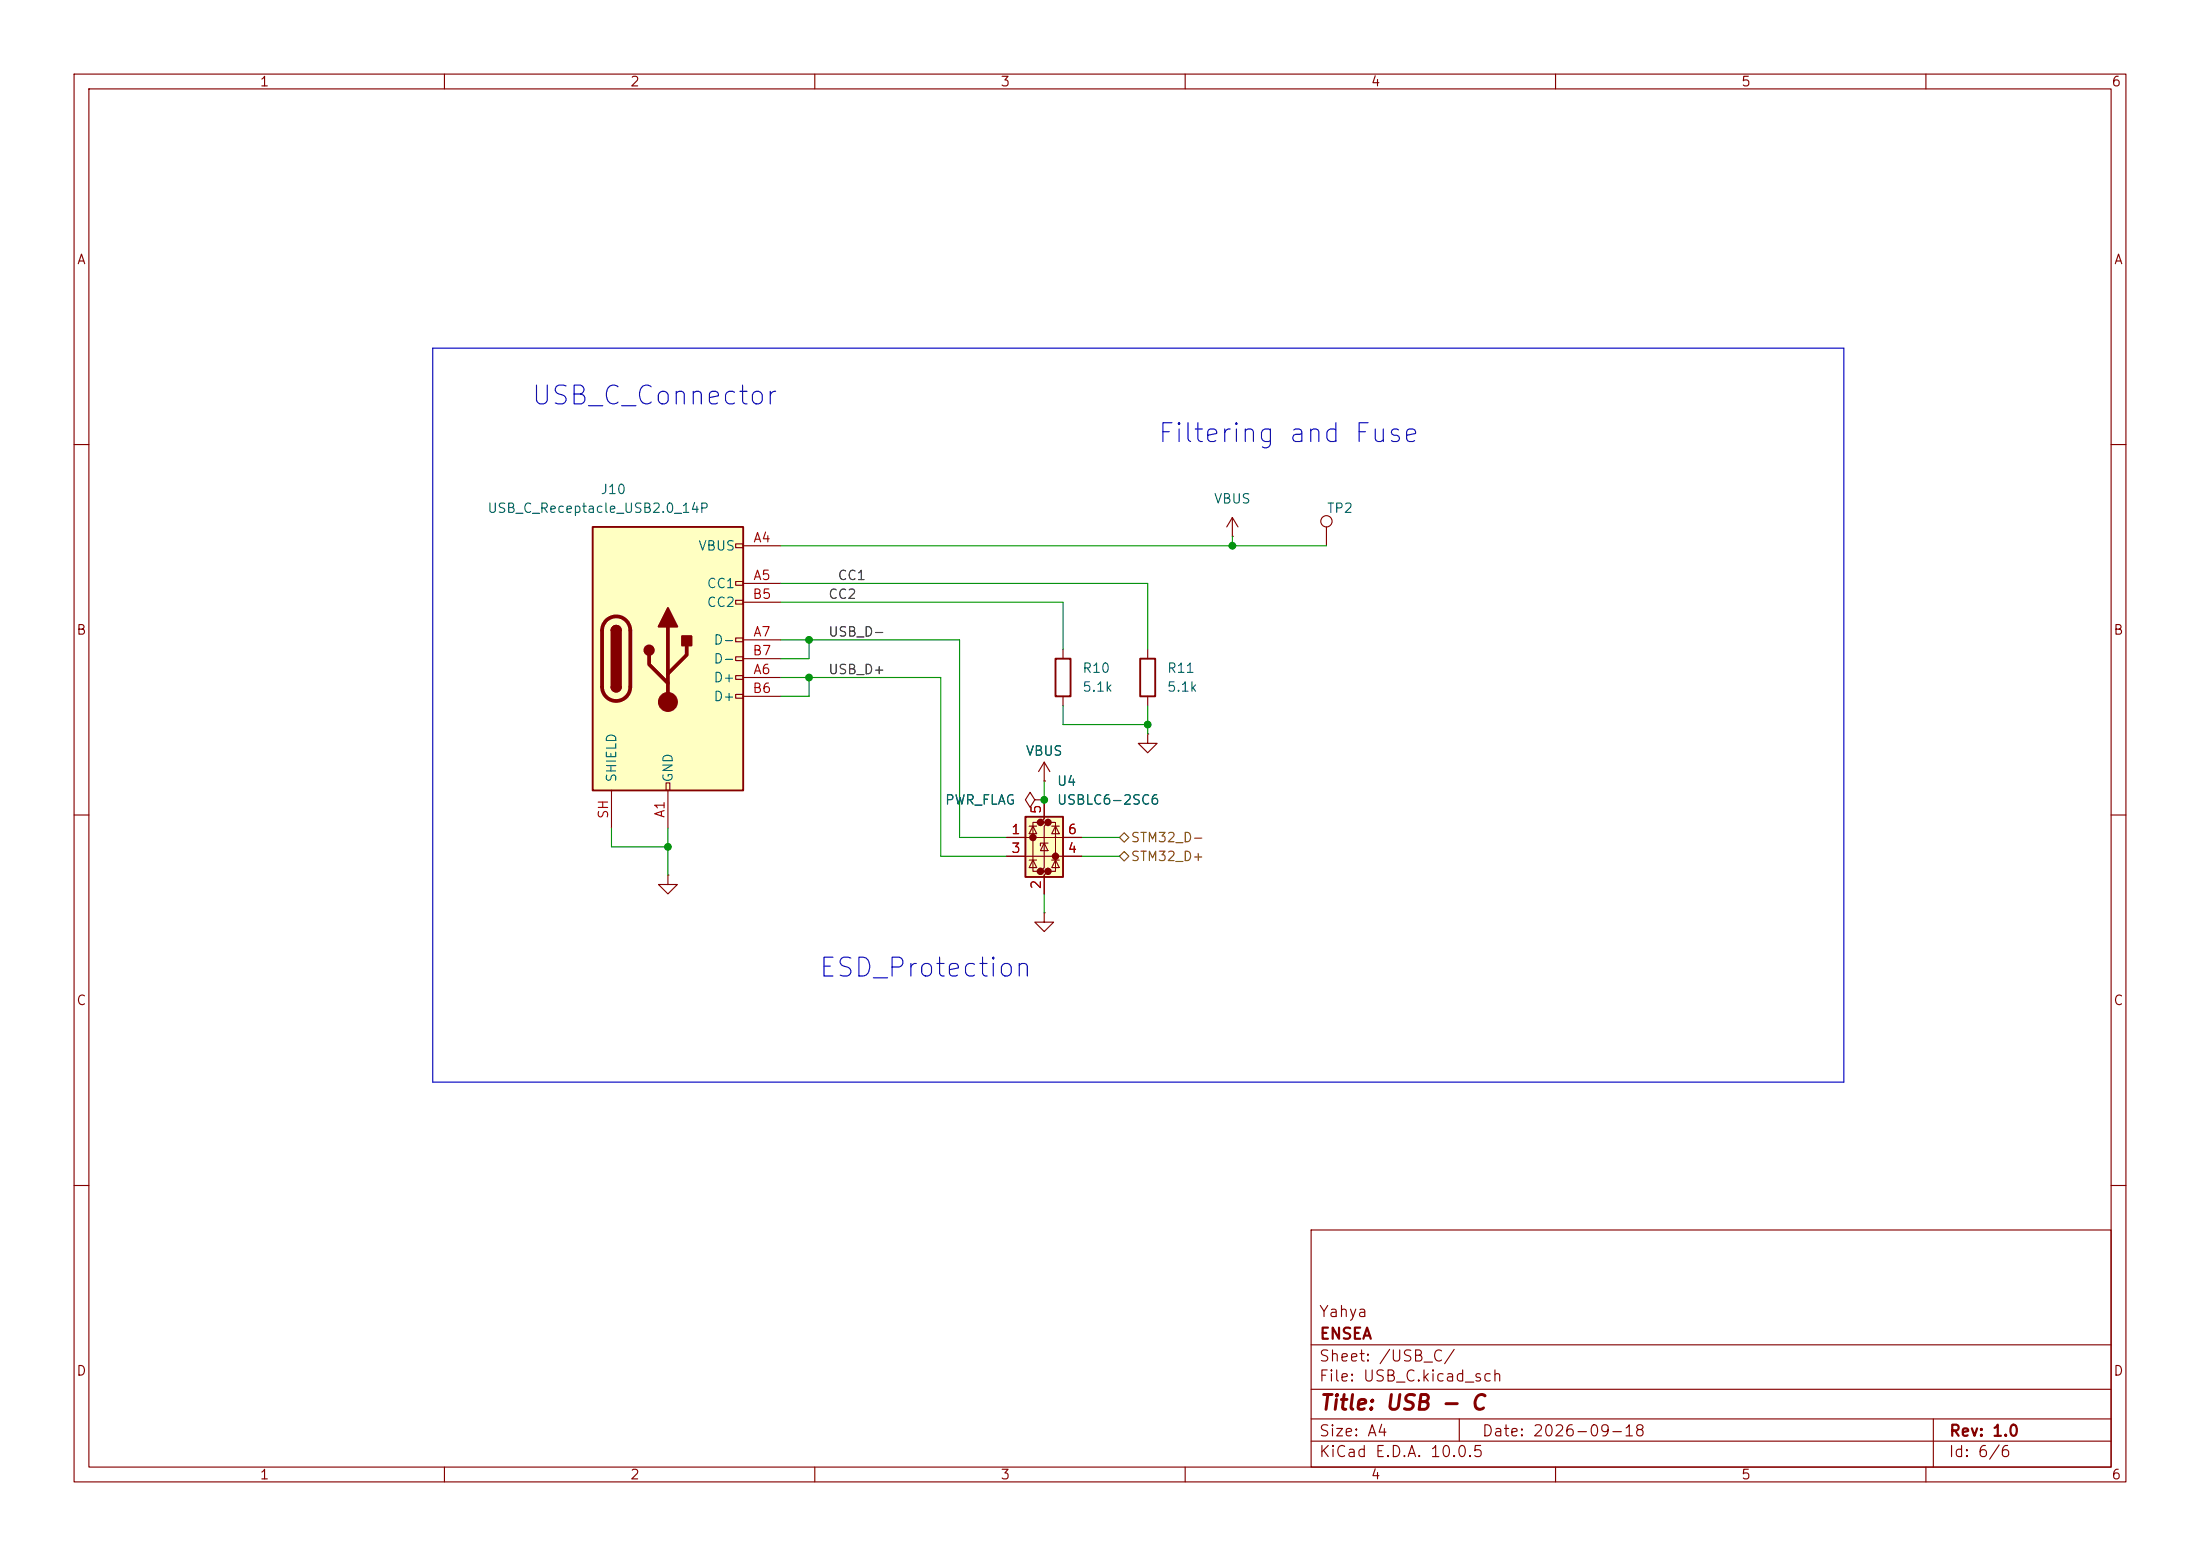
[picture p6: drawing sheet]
<svg xmlns="http://www.w3.org/2000/svg" width="297mm" height="210mm" viewBox="0 0 297 210" stroke-linecap="round" stroke-linejoin="round" font-family="sans-serif">
<g fill="none" stroke="#840000" stroke-width=".15">
<path d="M10 10h277v190h-277zM12 12h273v186h-273zM60 10v2M110 10v2M160 10v2M210 10v2M260 10v2M10 60h2M179.1 71.1v2.6M285 60h2M154.9 87.6v1.3M154.9 94v1.3"/>
<path d="M10 110h2M141 105.4h.1M141 102.9l-.8 1.2M141 102.9l.7 1.2M141 102.9v2.5M285 110h2M10 160h2M177 166h108v32h-108zM285 160h2M60 198v2M110 198v2M160 198v2"/>
<path d="M177 194.5h108M177 191.5h108M177 187.5h108M177 181.5h108M197 191.5v3M210 198v2M260 198v2M261 191.5v6.5"/>
<circle cx="179.1" cy="70.4" r=".76"/>
</g>
<path d="M153.9 88.9h2.1v5.1h-2.1z" fill="none" stroke="#840000" stroke-width=".25"/>
<path d="M138.4 110.2h5.1v8.2h-5.1z" fill="#ffffc2"/>
<g fill="#840000" stroke="#840000" stroke-width=".51">
<circle cx="139.4" cy="113" r=".25"/>
<circle cx="140.5" cy="111" r=".25"/>
<circle cx="140.5" cy="117.6" r=".25"/>
<circle cx="141.5" cy="111" r=".25"/>
<circle cx="141.5" cy="117.6" r=".25"/>
<circle cx="142.5" cy="115.6" r=".25"/>
</g>
<g fill="none" stroke="#840000" stroke-width=".15">
<path d="M166.4 72.4h.1M166.4 69.9l-.8 1.2M166.4 69.9l.7 1.2M166.4 69.9v2.5M143.5 87.6v1.3M143.5 94v1.3M135.9 113h10.1M135.9 115.6h10.1M138.9 116.1h1.1M138.9 111.5h1.1M139.4 111.5l.6 1h-1.1zM139.4 116.1l.6 1h-1.1z"/>
<path d="M140.5 111h-1.1v6.6h1.1M141 108v2.5l-.5 .5h1l-.5 .5v5.6l-.5 .5h1l-.5 .5v2.6M141 113.8l.5 1h-1zM141.5 113.8h-1v.4M141.5 111h1v6.6h-1M142 116.1h1M142 111.5h1M142.5 111.5l.5 1h-1zM142.5 116.1l.5 1h-1zM141 123.2v1.3h1.2l-1.2 1.2-1.3-1.2h1.3M141 123.2h.1"/>
</g>
<path d="M142.5 88.9h2v5.1h-2zM138.4 110.2h5.1v8.2h-5.1z" fill="none" stroke="#840000" stroke-width=".25"/>
<path d="M80 71.1h20.3v35.6h-20.3z" fill="#ffffc2"/>
<g fill="none" stroke="#840000" stroke-width=".15">
<path d="M99.3 73.4h1v.5h-1zM99.3 78.5h1v.5h-1zM100.3 73.7h5.1M100.3 78.7h5.1M99.3 81h1v.5h-1zM99.3 86.1h1v.5h-1zM99.3 88.6h1v.6h-1zM99.3 91.2h1v.5h-1zM99.3 93.7h1v.5h-1zM100.3 91.4h5.1M100.3 86.4h5.1M100.3 81.3h5.1"/>
<path d="M100.3 94h5.1M100.3 88.9h5.1M154.9 99.1v1.2h1.3l-1.3 1.3-1.2-1.3h1.2M154.9 99.1h.1M82.5 106.7v5.1M89.9 105.7h.5v1h-.5zM90.2 118.1v1.3h1.2l-1.2 1.3-1.3-1.3h1.3M90.2 118.1h.1M90.2 106.7v5.1M135.9 113h2.5M135.9 115.6h2.5M139.7 108l-.6-1.1-.7 1.1 .7 1 .6-1h1.3"/>
<path d="M141 108h.1M141 105.4h.1M141 108v2.5M141 118.1v2.6M143.5 113h2.5M143.5 115.6h2.5"/>
</g>
<path d="M80 71.1h20.3v35.6h-20.3zM82.5 85.1a.64 .64 0 0 1 .7-.6 .64 .64 0 0 1 .6 .6M82.5 92.7a.64 .64 0 0 0 .7 .6 .64 .64 0 0 0 .6-.6" fill="none" stroke="#840000" stroke-width=".25"/>
<path d="M81.8 83.8a1.9 1.9 0 0 1 2.1-.5 1.9 1.9 0 0 1 1.2 1.8v7.6a1.91 1.91 0 0 1-1.9 1.9 1.91 1.91 0 0 1-1.9-1.9v-7.6a1.9 1.9 0 0 1 .5-1.3zM87.6 88.4v1.3l2.6 2.5M90.2 84.6v10.1M92.7 87.1v1.3l-2.5 2.5" fill="none" stroke="#840000" stroke-width=".51"/>
<g fill="#840000" stroke="#840000" stroke-width=".25">
<path d="M82.5 85.1h1.3v7.6h-1.3z"/>
<path d="M82.7 84.6a.64 .64 0 0 1 .7-.1 .64 .64 0 0 1 .4 .6h-1.3z"/>
<path d="M82.5 92.7h1.3a.64 .64 0 0 1-.6 .6 .64 .64 0 0 1-.7-.6z"/>
<path d="M90.2 82l1.2 2.6h-2.5z"/>
<path d="M92.1 85.9h1.2v1.2h-1.2z"/>
<circle cx="87.6" cy="87.8" r=".63"/>
</g>
<circle cx="90.2" cy="94.7" r="1.27" fill="#840000" stroke="#840000" stroke-width=".15"/>
<path d="M151.1 115.6l.7-.7 .6 .7-.6 .6zM151.1 113l.7-.6 .6 .6-.6 .7z" fill="none" stroke="#725600" stroke-width=".15"/>
<path d="M58.4 47h190.5v99.1h-190.5z" fill="none" stroke="#0000c2" stroke-width=".15"/>
<g fill="none" stroke="#009600" stroke-width=".15">
<path d="M105.4 78.7h49.5v8.9M105.4 73.7h73.7M166.4 72.4v1.3M105.4 81.3h38.1v6.3M105.4 86.4h24.1v26.6h6.4M105.4 91.4h21.6v24.2h8.9M109.2 86.4v2.5h-3.8M109.2 91.4v2.6h-3.8M143.5 95.3v2.5h11.4M154.9 95.3v3.8M82.5 111.8v2.5h7.7M90.2 111.8v6.3"/>
<path d="M141 105.4v2.6M146 113h5.1M146 115.6h5.1M141 120.7v2.5"/>
</g>
<g fill="#009600" stroke="#009600" stroke-width=".14">
<circle cx="166.4" cy="73.7" r=".46"/>
<circle cx="154.9" cy="97.8" r=".46"/>
<circle cx="141" cy="108" r=".46"/>
<circle cx="109.2" cy="86.4" r=".46"/>
<circle cx="109.2" cy="91.4" r=".46"/>
<circle cx="90.2" cy="114.3" r=".46"/>
</g>
<g font-size="2.5" fill="#0000c2">
<text x="71.6" y="55.3">USB_C_Connector</text>
<text x="156.1" y="60.4">Filtering and Fuse</text>
<text x="110.4" y="132.5">ESD_Protection</text>
</g>
<text font-size="2" fill="#840000" x="178" y="190.8">Title: USB - C</text>
<g font-size="1.5" fill="#840000">
<text x="178" y="178.1">Yahya</text>
<text x="178" y="184.1">Sheet: /USB_C/</text>
<text x="178" y="181.1">ENSEA</text>
<text x="178" y="186.8">File: USB_C.kicad_sch</text>
<text x="178" y="197">KiCad E.D.A. 10.0.5</text>
<text x="178" y="194.2">Size: A4</text>
<text x="200" y="194.2">Date: 2026-09-18</text>
<text x="263" y="197">Id: 6/6</text>
<text x="263" y="194.2">Rev: 1.0</text>
</g>
<g font-size="1.3" fill="#840000">
<text x="35" y="12">1</text>
<text x="85" y="12">2</text>
<text x="135" y="12">3</text>
<text x="185" y="12">4</text>
<text x="235" y="12">5</text>
<text x="285" y="12">6</text>
<text x="10.3" y="36">A</text>
<text x="285.3" y="36">A</text>
<text x="10.2" y="86">B</text>
<text x="285.2" y="86">B</text>
<text x="10.2" y="136">C</text>
<text x="285.2" y="136">C</text>
<text x="10.2" y="186">D</text>
<text x="285.2" y="186">D</text>
<text x="35" y="200">1</text>
<text x="85" y="200">2</text>
<text x="135" y="200">3</text>
<text x="185" y="200">4</text>
<text x="235" y="200">5</text>
<text x="285" y="200">6</text>
</g>
<g font-size="1.3" fill="#006464">
<text x="65.7" y="69.5">USB_C_Receptacle_USB2.0_14P</text>
<text x="81" y="67">J10</text>
<text x="163.8" y="68.3">VBUS</text>
<text x="179.1" y="69.5">TP2</text>
<text x="94.2" y="74.6">VBUS</text>
<text x="95.3" y="79.7">CC1</text>
<text x="95.3" y="82.2">CC2</text>
<text x="96.2" y="87.3">D-</text>
<text x="96.2" y="89.9">D-</text>
<text x="96.2" y="92.4">D+</text>
<text x="96.2" y="94.9">D+</text>
<text x="146" y="91.1">R10</text>
<text x="146" y="93.7">5.1k</text>
<text x="157.5" y="91.1">R11</text>
<text x="157.5" y="93.7">5.1k</text>
<text x="83.5" y="105.7" transform="rotate(-90 83.5 105.7)">SHIELD</text>
<text x="91.1" y="105.7" transform="rotate(-90 91.1 105.7)">GND</text>
<text x="138.4" y="102.3">VBUS</text>
<text x="142.6" y="106.4">U4</text>
<text x="127.5" y="108.9">PWR_FLAG</text>
<text x="142.6" y="108.9">USBLC6-2SC6</text>
</g>
<g font-size="1.3" fill="#a90000">
<text x="101.6" y="73.5">A4</text>
<text x="101.5" y="81.1">B5</text>
<text x="101.6" y="78.6">A5</text>
<text x="101.5" y="88.8">B7</text>
<text x="101.6" y="86.2">A7</text>
<text x="101.5" y="93.8">B6</text>
<text x="101.6" y="91.3">A6</text>
<text x="82.4" y="110.6" transform="rotate(-90 82.4 110.6)">SH</text>
<text x="90" y="110.5" transform="rotate(-90 90 110.5)">A1</text>
<text x="136.4" y="112.9">1</text>
<text x="140.8" y="110" transform="rotate(-90 140.8 110)">5</text>
<text x="144" y="112.9">6</text>
<text x="136.4" y="115.4">3</text>
<text x="144" y="115.4">4</text>
<text x="140.8" y="120.1" transform="rotate(-90 140.8 120.1)">2</text>
</g>
<g font-size="1.3" fill="#0f0f0f">
<text x="111.7" y="81.2">CC2</text>
<text x="113" y="78.6">CC1</text>
<text x="111.7" y="86.2">USB_D-</text>
<text x="111.7" y="91.3">USB_D+</text>
</g>
<g font-size="1.3" fill="#725600">
<text x="152.6" y="114">STM32_D-</text>
<text x="152.6" y="116.5">STM32_D+</text>
</g>
</svg>
